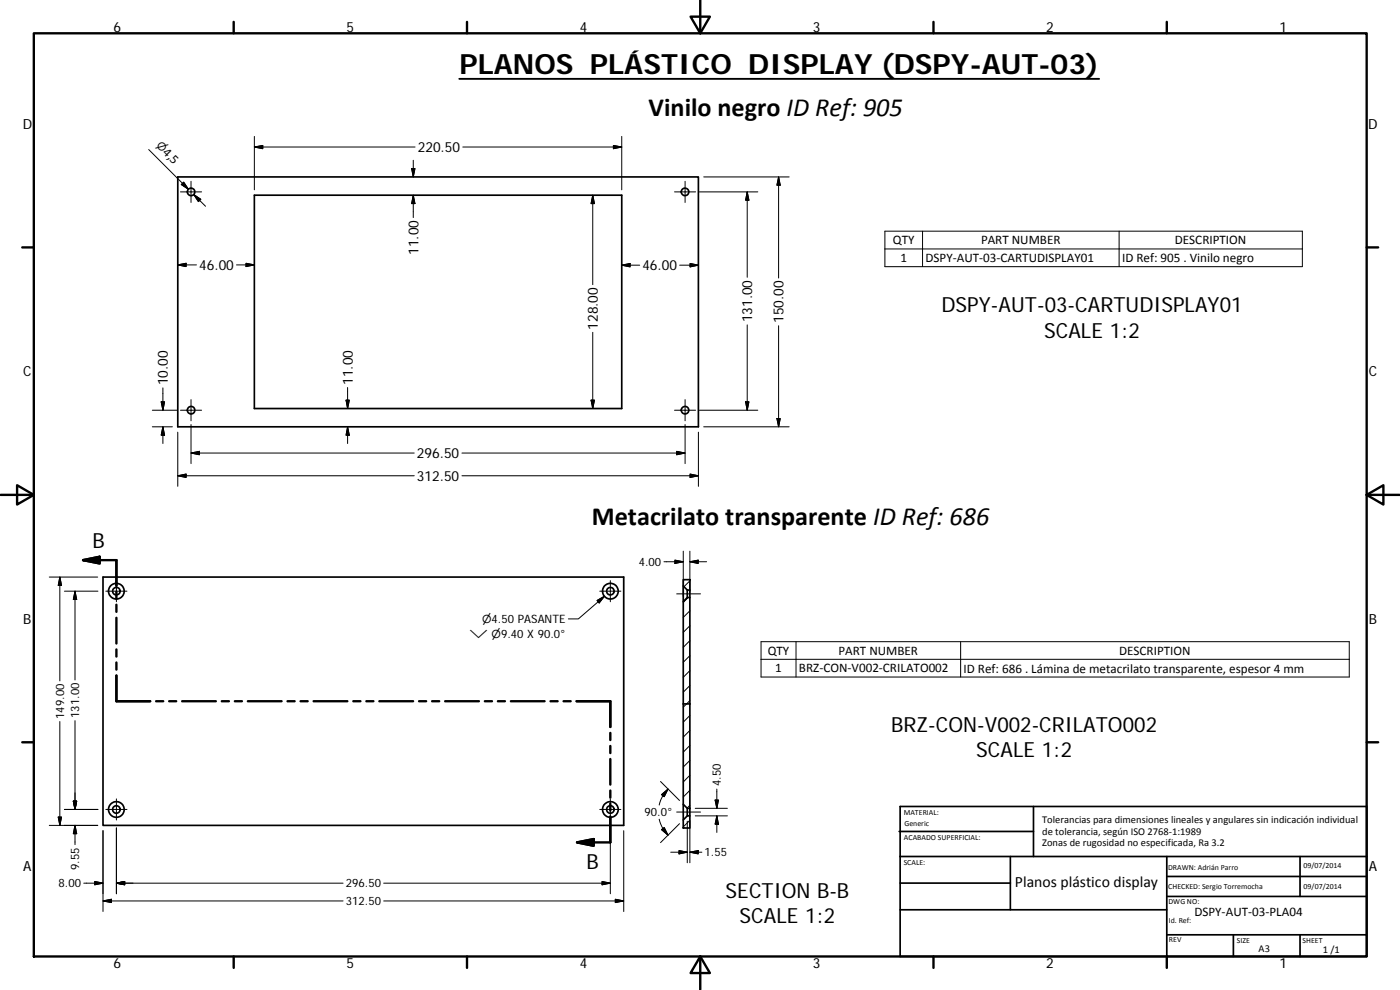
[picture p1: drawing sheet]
<svg xmlns="http://www.w3.org/2000/svg" width="420mm" height="297mm" viewBox="0 0 420 297" stroke-linecap="round" stroke-linejoin="round" font-family="sans-serif">
<g fill="none" stroke="#000" stroke-width=".51">
<path d="M53.3 53.1h156.3v75h-156.3zM76.3 58.6h110.3v64h-110.3zM30.9 173.1h156.3v74.5h-156.3zM205.1 173.9h1.9v3.1h-.7l-1.2-1.2zM205.1 175.8v4.7M206.3 177v2.3M207 177v2.3M205.1 211.2v30.1l1.2 1.2h.7M205.1 211.2h1.9M205.1 211.2v-30.7l1.2-1.2h.7v31.9M207 211.2v31.3M205.1 241.3v4.7"/>
<path d="M206.3 244.8h.7v3.6h-1.9v-2.4zM206.3 242.5v2.3M207 242.5v2.3M269.8 249.5h40.4M270.1 257h140.1M270.1 242h140.1v45h-140.1zM303.2 257v16M310.2 242v15M350.2 257v30M390.2 257v12M270.1 273h80.1M270.1 265h33.1"/>
<path d="M350.2 269h60M350.2 263h60M350.2 280.5h60M370.2 280.5v6.5M390.2 280.5v6.5"/>
<circle cx="57.3" cy="57.6" r="1.11"/>
<circle cx="205.6" cy="57.6" r="1.12"/>
<circle cx="57.4" cy="123.1" r="1.13"/>
<circle cx="205.6" cy="123.1" r="1.13"/>
<circle cx="34.9" cy="177.4" r="2.36"/>
<circle cx="34.9" cy="177.4" r="1.13"/>
<circle cx="183.2" cy="177.4" r="1.12"/>
<circle cx="183.2" cy="177.4" r="2.35"/>
<circle cx="34.9" cy="242.9" r="2.35"/>
<circle cx="34.9" cy="242.9" r="1.13"/>
<circle cx="183.2" cy="242.9" r="1.13"/>
<circle cx="183.2" cy="242.9" r="2.34"/>
</g>
<g fill="none" stroke="#000" stroke-width=".71">
<path d="M10.1 10h400.1v277h-400.1zM70.1 6.6v3.4M140.2 6.6v3.4M207.3 5h5.8l-2.9 5zM210.2 0v10M280.2 6.6v3.4M350.2 6.6v3.4M6.7 74.2h3.4M410.2 74.2h3.4M.2 148.5h9.9M5.1 145.6l5 2.9-5 2.9zM410.2 148.5l5-2.9v5.8z"/>
<path d="M410.2 148.5h9.9M24.9 168.1l5-1.1v2.1zM24.9 168.1h10v7.7M34.9 177.5v2.2M34.9 181.4v2.2M34.9 185.4v7.7M34.9 194.9v2.1M34.9 198.8v2.1M34.9 202.7v7.7h10.2h-10.2zM46.9 210.4h2.1M50.8 210.4h2.1M54.7 210.4h10.1"/>
<path d="M66.6 210.4h2.1M70.5 210.4h2.1M74.4 210.4h10.1M86.3 210.4h2.1M90.2 210.4h2.1M94.1 210.4h10.2M106 210.4h2.2M109.9 210.4h2.2M113.8 210.4h10.2M125.8 210.4h2.1M129.7 210.4h2.1M133.6 210.4h10.1"/>
<path d="M145.5 210.4h2.1M149.4 210.4h2.1M153.3 210.4h10.1M165.2 210.4h2.2M169.1 210.4h2.2M173 210.4h10.2v7.7v-7.7zM183.2 219.9v2.1M6.7 222.7h3.4M183.2 223.8v2.2M183.2 227.7v7.7M183.2 237.2v2.1M410.2 222.7h3.4"/>
<path d="M173.2 252.8l5-1v2zM183.2 241.1v2.1M183.2 245v7.8h-10M70.1 287v3.4M140.2 287v3.4M210.2 287l2.9 5h-5.8zM210.2 287v10M280.2 287v3.4M350.2 287v3.4"/>
</g>
<g fill="none" stroke="#000" stroke-width=".3">
<path d="M44.6 44.9l11.9 11.9-1.7-1.8M54.2 57.6h6.3M55.1 54.7l1.4 2.1-2.1-1.4zM57.3 54.4v6.3M58.1 58.4l2.2 1.4-.7 .7zM58.1 58.4l3.6 3.5M76.3 44.1l2.6-.5v1zM76.3 44.1h48.3M76.3 40.9v16.1M123.5 50.6h1l-.5 2.5zM124 48.1v5M124 58.6v6.7"/>
<path d="M124 58.6l.5 2.5h-1zM138.9 44.1h47.7M177.9 58.6v26.8M177.9 58.6l.5 2.5h-1zM184.1 43.6l2.5 .5-2.5 .5zM186.6 40.9v16.1M202.4 57.6h6.4M205.6 54.4v6.3M209.9 57.6h17.5M211.2 53.1h25.6M224.2 57.6l.6 2.5h-1zM224.2 57.6v25.6"/>
<path d="M233.7 53.1v30.3M233.7 53.1l.5 2.5h-1zM53.3 79.5l2.5-.5v1zM53.3 79.5h5.7M71 79.5h5.3M73.8 79l2.5 .5-2.5 .5zM186.6 79.6l2.5-.5v1zM186.6 79.6h5.4M204 79.6h5.6M207.1 79.1l2.5 .5-2.5 .5zM265.6 69.4h125.3v10.6h-125.3zM265.6 74.7h125.3"/>
<path d="M276.9 69.4v10.6M335.9 69.4v10.6M177.9 99.7v22.9M224.2 97.5v25.6M233.7 97.7v30.4M48.9 116.4v6.7M57.3 119.9v6.4M104.3 116.3v6.3M205.6 119.9v6.4M45.7 128.1h6M45.7 123.1h7.4M48.4 120.6h1l-.5 2.5z"/>
<path d="M48.9 128.1l.5 2.5h-1zM48.9 128.1v5M53.3 129.7v16.2M54.2 123.1h6.3M57.3 135.9l2.5-.5v1zM57.3 135.9h67M57.3 127.4v11.7M103.9 120.1h.9l-.5 2.5zM104.3 128.1v5M104.3 128.1l.5 2.5h-.9zM138.6 135.9h67M177.4 120.1h1l-.5 2.5z"/>
<path d="M202.4 123.1h6.4M203.1 135.4l2.5 .5-2.5 .5zM205.6 127.4v11.7M209.6 129.7v16.2M209.9 123.1h17.5M211.2 128.1h25.6M223.8 120.6h1l-.6 2.5zM233.2 125.6h1l-.5 2.5zM53.3 142.7l2.5-.5v1.1zM124.3 142.7h-71M138.6 142.7h71M207.1 142.2l2.5 .5-2.5 .6z"/>
<path d="M14.8 173.1h14.5M18 173.1l.5 2.6h-1zM18 173.1v31.2M19.3 177.4h10.1M22.5 177.4v26.6M22.5 177.4l.5 2.5h-1zM31.8 177.4h6.3M34.9 174.2v6.4M180 177.4h6.3M181.4 178.9l-7.8 6.8h-3M183.2 174.2v6.4M199.3 168.6h5.8"/>
<path d="M202.6 168.1l2.5 .5-2.5 .5zM203.1 178.2h7.1M205.1 165.4v12.7M205.1 178.3v.6M206.5 179.3l-1.4 1.5M207 174.3l-1.7 1.7M207 165.4v12.3M207 168.6l2.5-.5v1zM207 168.6h5.1M179.2 180.2l2.2-1.3-1.6 2zM207 196.7l-1.9 2M207 192.2l-1.9 2"/>
<path d="M207 187.7l-1.9 2M207 183.3l-1.9 2M228.4 192.5h176.5v10.6h-176.5zM228.4 197.8h176.5M238.9 192.5v10.6M288.3 192.5v10.6M18 216.5v31.1M22.5 216.2v26.7M207 205.7l-1.9 2M207 201.2l-1.9 2M207 219.2l-1.9 2M207 214.7l-1.9 2"/>
<path d="M207 210.2l-1.9 2M34.9 239.7v6.3M183.2 239.7v6.3M198.2 234.5l5.7 5.7M198.5 238.4l2-1.7-1.2 2.3zM200.5 236.7a9.9 9.9 0 0 0-2.7 4.9M207 237.1l-1.9 2M207 232.6l-1.9 2M207 228.2l-1.9 1.9M207 223.7l-1.9 2M215.1 236.7v5.8M14.8 247.6h14.5"/>
<path d="M17.5 245.2h1l-.5 2.4zM19.3 242.9h10.1M22 240.4h1l-.5 2.5zM22.5 247.7v5.7M22.5 247.7l.5 2.4h-1zM30.9 249.2v24.3M31.8 242.9h6.3M34.9 248.4v19.8M180 242.9h6.3M183.2 248.4v19.8M187.2 249.2v24.3M197.8 245.8l.2 .7a10.2 10.2 0 0 0 2.5 4.1"/>
<path d="M198.5 248.9l.8-.6 1.2 2.3zM201.3 255.7h5M203.1 243.6h7.1M203.8 255.2l2.5 .5-2.5 .5zM203.9 247.1l-5.7 5.7M206.3 246.4v12.5M207 241.6l-.8 .9M207 246.1l-1.9 2M207 246.4v12.5M207 255.7l2.5-.5v1zM207 255.7h3.6M208.6 242.5h9.7"/>
<path d="M208.6 244.8h9.7M214.6 240.1h1l-.5 2.4zM215.1 244.8v5M215.1 244.8l.5 2.5h-1zM25.1 265h5.8M28.4 264.5l2.5 .5-2.5 .5zM30.9 270.3l2.5-.5v1zM30.9 270.3h72.1M34.9 265l2.5-.5v1zM34.9 265h68.1M115.2 265h68M115.2 270.3h72"/>
<path d="M180.7 264.5l2.5 .5-2.5 .5zM184.7 269.8l2.5 .5-2.5 .5z"/>
</g>
<path d="M24.9 168.1l5-1.1v2.1zM173.2 252.8l5-1v2z" fill="#000" stroke="#000" stroke-width=".71"/>
<g fill="#000" stroke="#000" stroke-width=".3">
<path d="M55.1 54.7l1.4 2.1-2.1-1.4zM58.1 58.4l2.2 1.4-.7 .7zM76.3 44.1l2.6-.5v1zM123.5 50.6h1l-.5 2.5zM184.1 43.6l2.5 .5-2.5 .5zM233.7 53.1l.5 2.5h-1zM53.3 79.5l2.5-.5v1zM73.8 79l2.5 .5-2.5 .5zM124 58.6l.5 2.5h-1zM177.9 58.6l.5 2.5h-1zM186.6 79.6l2.5-.5v1zM224.2 57.6l.6 2.5h-1z"/>
<path d="M207.1 79.1l2.5 .5-2.5 .5zM48.4 120.6h1l-.5 2.5zM48.9 128.1l.5 2.5h-1zM57.3 135.9l2.5-.5v1zM103.9 120.1h.9l-.5 2.5zM104.3 128.1l.5 2.5h-.9zM177.4 120.1h1l-.5 2.5zM203.1 135.4l2.5 .5-2.5 .5zM223.8 120.6h1l-.6 2.5zM233.2 125.6h1l-.5 2.5zM53.3 142.7l2.5-.5v1.1zM207.1 142.2l2.5 .5-2.5 .6z"/>
<path d="M18 173.1l.5 2.6h-1zM22.5 177.4l.5 2.5h-1zM202.6 168.1l2.5 .5-2.5 .5zM207 168.6l2.5-.5v1zM179.2 180.2l2.2-1.3-1.6 2zM198.5 238.4l2-1.7-1.2 2.3zM17.5 245.2h1l-.5 2.4zM22 240.4h1l-.5 2.5zM22.5 247.7l.5 2.4h-1zM198.5 248.9l.8-.6 1.2 2.3zM203.8 255.2l2.5 .5-2.5 .5zM207 255.7l2.5-.5v1z"/>
<path d="M214.6 240.1h1l-.5 2.4zM215.1 244.8l.5 2.5h-1zM28.4 264.5l2.5 .5-2.5 .5zM30.9 270.3l2.5-.5v1zM34.9 265l2.5-.5v1zM180.7 264.5l2.5 .5-2.5 .5zM184.7 269.8l2.5 .5-2.5 .5z"/>
</g>
<path d="M137.8 23.7h192.1" fill="none" stroke="#000" stroke-width=".56"/>
<text font-size="8.4" x="137.9" y="22.3">PLANOS PLÁSTICO DISPLAY (DSPY-AUT-03)</text>
<g font-size="7.9">
<text x="194.7" y="34.9">Vinilo negro ID Ref: 905</text>
<text x="177.6" y="157.5">Metacrilato transparente ID Ref: 686</text>
</g>
<g font-size="6.3">
<text x="282.5" y="93.7">DSPY-AUT-03-CARTUDISPLAY01</text>
<text x="313.4" y="101.3">SCALE 1:2</text>
<text x="27.7" y="164.5">B</text>
<text x="267.5" y="219.5">BRZ-CON-V002-CRILATO002</text>
<text x="293" y="227.1">SCALE 1:2</text>
<text x="176" y="260.8">B</text>
<text x="217.8" y="269.4">SECTION B-B</text>
<text x="222" y="276.9">SCALE 1:2</text>
</g>
<text font-size="4.7" x="304.6" y="266.2">Planos plástico display</text>
<g font-size="4.2">
<text x="34" y="9.6">6</text>
<text x="104" y="9.6">5</text>
<text x="174" y="9.6">4</text>
<text x="244" y="9.6">3</text>
<text x="314" y="9.6">2</text>
<text x="384" y="9.6">1</text>
<text x="6.8" y="38.7">D</text>
<text x="410.6" y="38.7">D</text>
<text x="125.4" y="45.7">220.50</text>
<text x="125.6" y="76.5" transform="rotate(-90 125.6 76.5)">11.00</text>
<text x="59.8" y="81">46.00</text>
<text x="192.8" y="81.1">46.00</text>
<text x="179.4" y="98.9" transform="rotate(-90 179.4 98.9)">128.00</text>
<text x="225.8" y="96.7" transform="rotate(-90 225.8 96.7)">131.00</text>
<text x="235.2" y="96.9" transform="rotate(-90 235.2 96.9)">150.00</text>
<text x="7" y="112.9">C</text>
<text x="410.8" y="112.9">C</text>
<text x="50.4" y="115.6" transform="rotate(-90 50.4 115.6)">10.00</text>
<text x="105.9" y="115.5" transform="rotate(-90 105.9 115.5)">11.00</text>
<text x="125.1" y="137.5">296.50</text>
<text x="125.1" y="144.3">312.50</text>
<text x="7" y="187.1">B</text>
<text x="410.8" y="187.1">B</text>
<text x="7" y="261.3">A</text>
<text x="410.8" y="261.3">A</text>
<text x="34" y="290.4">6</text>
<text x="104" y="290.4">5</text>
<text x="174" y="290.4">4</text>
<text x="244" y="290.4">3</text>
<text x="314" y="290.4">2</text>
<text x="384" y="290.4">1</text>
</g>
<g font-size="3.9">
<text x="48.7" y="45.9" transform="rotate(45 48.7 45.9)">4,5</text>
<text x="268" y="73.3">QTY</text>
<text x="294.4" y="73.3">PART NUMBER</text>
<text x="352.6" y="73.3">DESCRIPTION</text>
<text x="270.2" y="78.6">1</text>
<text x="277.8" y="78.6">DSPY‐AUT‐03‐CARTUDISPLAY01</text>
<text x="336.8" y="78.7">ID Ref: 905 . Vinilo negro</text>
<text x="230.4" y="196.4">QTY</text>
<text x="251.6" y="196.4">PART NUMBER</text>
<text x="335.9" y="196.4">DESCRIPTION</text>
<text x="232.6" y="201.7">1</text>
<text x="239.8" y="201.7">BRZ‐CON‐V002‐CRILATO002</text>
<text x="289.2" y="201.8">ID Ref: 686 . Lámina de metacrilato transparente, espesor 4 mm</text>
<text x="358.5" y="274.9">DSPY‐AUT‐03‐PLA04</text>
</g>
<g font-size="3.5">
<text x="191.7" y="169.8">4.00</text>
<text x="19.3" y="215.7" transform="rotate(-90 19.3 215.7)">149.00</text>
<text x="23.8" y="215.4" transform="rotate(-90 23.8 215.4)">131.00</text>
<text x="216.4" y="235.9" transform="rotate(-90 216.4 235.9)">4.50</text>
<text x="193.4" y="244.9">90.0°</text>
<text x="211.4" y="256.9">1.55</text>
<text x="23.8" y="261" transform="rotate(-90 23.8 261)">9.55</text>
<text x="17.6" y="266.2">8.00</text>
<text x="103.8" y="266.2">296.50</text>
<text x="103.8" y="271.6">312.50</text>
</g>
<g font-size="3.3">
<text x="46.7" y="43.9" transform="rotate(45 46.7 43.9)">⌀</text>
<text x="140.9" y="191.4">⌵ ⌀9.40 X 90.0°</text>
<text x="144.7" y="186.9">⌀4.50 PASANTE</text>
</g>
<g font-size="3.1">
<text x="312.8" y="246.8">Tolerancias para dimensiones lineales y angulares sin indicación individual</text>
<text x="312.8" y="250.4">de tolerancia, según ISO 2768‐1:1989</text>
<text x="312.8" y="254">Zonas de rugosidad no especificada, Ra 3.2</text>
<text x="377.7" y="285.6">A3</text>
<text x="397" y="285.9">1 /1</text>
</g>
<g font-size="2.4">
<text x="271.2" y="244.4">MATERIAL:</text>
<text x="271.3" y="251.9">ACABADO SUPERFICIAL:</text>
<text x="271.4" y="247.9">Generic</text>
<text x="271.2" y="259.7">SCALE:</text>
<text x="350.6" y="260.9">DRAWN: Adrián Parro</text>
<text x="391.2" y="260.6">09/07/2014</text>
<text x="350.6" y="266.8">CHECKED: Sergio Torremocha</text>
<text x="391.2" y="266.6">09/07/2014</text>
<text x="350.7" y="271.4">DWG NO:</text>
<text x="350.8" y="276.8">Id. Ref:</text>
<text x="350.8" y="282.8">REV</text>
<text x="371.2" y="282.9">SIZE</text>
<text x="390.9" y="282.9">SHEET</text>
</g>
</svg>
